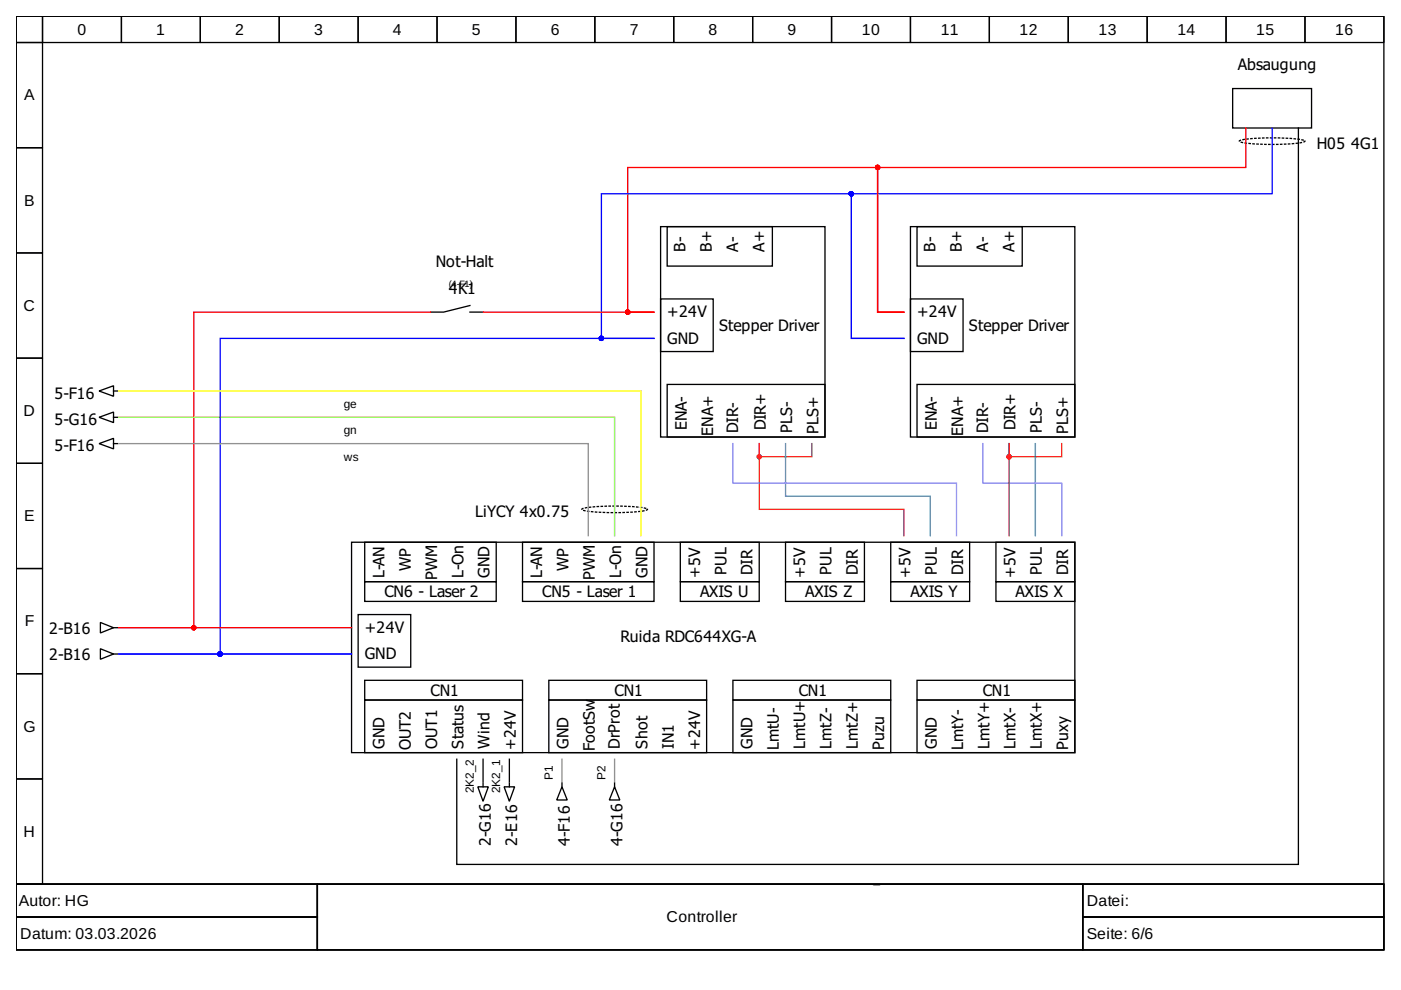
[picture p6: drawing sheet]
<svg xmlns="http://www.w3.org/2000/svg" width="297mm" height="210mm" viewBox="0 0 297 210" stroke-linecap="round" stroke-linejoin="round" font-family="sans-serif">
<g fill="none" stroke="#000" stroke-width=".28">
<path d="M3.4 3.4h290v184.1h-290zM3.4 3.4h5.6v5.6h-5.6zM3.4 9h5.6v22.3h-5.6zM9 3.4h16.7v5.6h-16.7zM25.7 3.4h16.8v5.6h-16.8zM42.5 3.4h16.7v5.6h-16.7zM59.2 3.4h16.7v5.6h-16.7zM75.9 3.4h16.8v5.6h-16.8zM92.7 3.4h16.7v5.6h-16.7zM109.4 3.4h16.7v5.6h-16.7zM126.1 3.4h16.7v5.6h-16.7zM142.8 3.4h16.8v5.6h-16.8z"/>
<path d="M159.6 3.4h16.7v5.6h-16.7zM176.3 3.4h16.7v5.6h-16.7zM193 3.4h16.8v5.6h-16.8zM209.8 3.4h16.7v5.6h-16.7zM226.5 3.4h16.7v5.6h-16.7zM243.2 3.4h16.8v5.6h-16.8zM260 3.4h16.7v5.6h-16.7zM261.3 18.8h16.8v8.3h-16.8zM276.7 3.4h16.7v5.6h-16.7zM3.4 31.3h5.6v22.3h-5.6zM275.3 27.1v156.2h-178.5v-22.3M3.4 53.6h5.6v22.3h-5.6z"/>
<path d="M140.1 48.1h34.8v44.6h-34.8zM141.5 48.1h22.3v8.3h-22.3zM193 48.1h34.9v44.6h-34.9zM194.4 48.1h22.3v8.3h-22.3zM3.4 75.9h5.6v22.3h-5.6zM99.6 64.8l-5.5 1.4h-2.8M99.6 66.2h2.8M140.1 63.4h11.1v11.1h-11.1zM193 63.4h11.2v11.1h-11.2zM3.4 98.2h5.6v22.3h-5.6zM21 94.1l3.1-1.2v2.3zM21 82.9l3.1-1.1v2.2z"/>
<path d="M21 88.5l3.1-1.1v2.2zM24.1 94.1h.8M24.1 82.9h.8M24.1 88.5h.8M141.5 81.5h33.4v11.2h-33.4zM194.4 81.5h33.5v11.2h-33.5zM74.5 115h153.4v44.6h-153.4zM77.3 115h27.9v8.3h-27.9zM110.8 115h27.9v8.3h-27.9zM144.2 115h16.8v8.3h-16.8zM166.5 115h16.8v8.3h-16.8zM188.9 115h16.7v8.3h-16.7z"/>
<path d="M211.2 115h16.7v8.3h-16.7zM3.4 120.5h5.6v22.3h-5.6zM21.3 132l2.8 1.1-2.8 1.1zM21.3 137.6l2.8 1.1-2.8 1.1zM24.1 133.1h.8M24.1 138.7h.8M75.9 130.3h11.2v11.2h-11.2zM77.3 123.3h27.9v4.2h-27.9zM110.8 123.3h27.9v4.2h-27.9zM144.2 123.3h16.8v4.2h-16.8zM166.5 123.3h16.8v4.2h-16.8zM188.9 123.3h16.7v4.2h-16.7z"/>
<path d="M211.2 123.3h16.7v4.2h-16.7zM3.4 142.8h5.6v22.4h-5.6zM77.3 144.2h33.5v4.2h-33.5zM77.3 148.4h33.5v11.2h-33.5zM116.4 144.2h33.4v4.2h-33.4zM116.4 148.4h33.4v11.2h-33.4zM155.4 144.2h33.5v4.2h-33.5zM155.4 148.4h33.5v11.2h-33.5zM194.4 144.2h33.5v4.2h-33.5zM194.4 148.4h33.5v11.2h-33.5zM3.4 165.2h5.6v22.3h-5.6zM101.3 166.8h2.2l-1.1 3.1z"/>
<path d="M102.4 166v.8M102.4 161v4.7M106.9 166.8h2.2l-1.1 3.1zM108 161v4.7M108 166v.8M119.1 166.8l1.2 2.8h-2.3zM119.1 166v.8M130.3 166.8l1.1 2.8h-2.2zM130.3 166v.8M3.4 187.5h290v13.9h-290zM3.4 187.5h63.9v6.9h-63.9zM3.4 194.4h63.9v7h-63.9z"/>
<path d="M67.3 187.5h162.3v13.9h-162.3zM229.6 187.5h63.8v6.9h-63.8zM229.6 194.4h63.8v7h-63.8z"/>
</g>
<path d="M262.9 29.8a41.4 41.4 0 0 1 13.7 0l.1 .1a13.9 13.9 0 0 1-5.7 .7 32.8 32.8 0 0 1-8.1-.5l-.2-.2zM123.4 107.9a41.4 41.4 0 0 1 13.8 0l.1 .1a13.9 13.9 0 0 1-5.7 .7 32.8 32.8 0 0 1-8.2-.6l-.1-.1z" fill="none" stroke="#000" stroke-width=".28" stroke-dasharray=".3 .6"/>
<path d="M264.1 27.1v8.4h-78v30.7h5.5h-5.5v-30.7h-53v30.7h5.6h-36.3M91.3 66.2h-50.2v66.9h-15.9h49.3" fill="none" stroke="#f00" stroke-width=".28"/>
<g fill="#f00" stroke="#f00" stroke-width=".28">
<circle cx="41.1" cy="133.1" r=".42"/>
<circle cx="133.1" cy="66.2" r=".42"/>
<circle cx="186.1" cy="35.5" r=".42"/>
</g>
<path d="M269.7 27.1v14h-89.2v30.6h11.1h-11.1v-30.6h-53v30.6h11.2h-92v67h-21.5h49.3" fill="none" stroke="#00f" stroke-width=".28"/>
<g fill="#00f" stroke="#00f" stroke-width=".28">
<circle cx="180.5" cy="41.1" r=".42"/>
<circle cx="127.5" cy="71.7" r=".42"/>
<circle cx="46.7" cy="138.7" r=".42"/>
</g>
<path d="M25.2 88.5h105.1v25.1" fill="none" stroke="#5f0" stroke-width=".28"/>
<path d="M172.1 94.1v2.7h-11.1v-2.7v13.9h30.6v5.6M225.1 94.1v2.7h-11.2v-2.7v19.5" fill="none" stroke="#a50" stroke-width=".28"/>
<g fill="#a50" stroke="#a50" stroke-width=".28">
<circle cx="161" cy="96.8" r=".42"/>
<circle cx="213.9" cy="96.8" r=".42"/>
</g>
<path d="M166.5 94.1v11.1h30.7v8.4M219.5 94.1v19.5" fill="none" stroke="#0af" stroke-width=".28"/>
<path d="M155.4 94.1v8.3h47.4v11.2M208.4 94.1v8.3h16.7v11.2" fill="none" stroke="#a5f" stroke-width=".28"/>
<path d="M25.2 94.1h99.5v19.5M119.1 161v4.7M130.3 161v4.7" fill="none" stroke="#909090" stroke-width=".28"/>
<path d="M25.2 82.9h110.7v30.7" fill="none" stroke="#ff0" stroke-width=".28"/>
<g font-size="3.3">
<text x="16.4" y="7.3">0</text>
<text x="33.1" y="7.3">1</text>
<text x="49.9" y="7.3">2</text>
<text x="66.6" y="7.3">3</text>
<text x="83.3" y="7.3">4</text>
<text x="100" y="7.3">5</text>
<text x="116.8" y="7.3">6</text>
<text x="133.5" y="7.3">7</text>
<text x="150.2" y="7.3">8</text>
<text x="167" y="7.3">9</text>
<text x="182.7" y="7.3">10</text>
<text x="199.4" y="7.3">11</text>
<text x="216.2" y="7.3">12</text>
<text x="232.9" y="7.3">13</text>
<text x="249.6" y="7.3">14</text>
<text x="266.4" y="7.3">15</text>
<text x="283.1" y="7.3">16</text>
<text x="262.5" y="14.9">Absaugung</text>
<text x="5.1" y="21.3">A</text>
<text x="279.2" y="31.6">H05</text>
<text x="286.4" y="31.6">4G1</text>
<text x="5.1" y="43.6">B</text>
<text x="145.4" y="53.3" transform="rotate(-90 145.4 53.3)">B-</text>
<text x="150.9" y="53.3" transform="rotate(-90 150.9 53.3)">B+</text>
<text x="156.5" y="53.3" transform="rotate(-90 156.5 53.3)">A-</text>
<text x="162.1" y="53.3" transform="rotate(-90 162.1 53.3)">A+</text>
<text x="198.3" y="53.3" transform="rotate(-90 198.3 53.3)">B-</text>
<text x="203.9" y="53.3" transform="rotate(-90 203.9 53.3)">B+</text>
<text x="209.5" y="53.3" transform="rotate(-90 209.5 53.3)">A-</text>
<text x="215.1" y="53.3" transform="rotate(-90 215.1 53.3)">A+</text>
<text x="92.4" y="56.7">Not-Halt</text>
<text x="5" y="65.9">C</text>
<text x="95.2" y="62.3">4K1</text>
<text x="141.5" y="67.3">+24V</text>
<text x="152.5" y="70.1">Stepper Driver</text>
<text x="194.4" y="67.3">+24V</text>
<text x="205.4" y="70.1">Stepper Driver</text>
<text x="141.5" y="72.9">GND</text>
<text x="194.4" y="72.9">GND</text>
<text x="5" y="88.2">D</text>
<text x="11.5" y="84.6">5-F16</text>
<text x="11.5" y="95.7">5-F16</text>
<text x="11.5" y="90.2">5-G16</text>
<text x="145.6" y="91.3" transform="rotate(-90 145.6 91.3)">ENA-</text>
<text x="151.2" y="92.4" transform="rotate(-90 151.2 92.4)">ENA+</text>
<text x="156.5" y="91.8" transform="rotate(-90 156.5 91.8)">DIR-</text>
<text x="162.4" y="91.3" transform="rotate(-90 162.4 91.3)">DIR+</text>
<text x="167.9" y="91.8" transform="rotate(-90 167.9 91.8)">PLS-</text>
<text x="173.5" y="92.1" transform="rotate(-90 173.5 92.1)">PLS+</text>
<text x="198.6" y="91.3" transform="rotate(-90 198.6 91.3)">ENA-</text>
<text x="204.2" y="92.4" transform="rotate(-90 204.2 92.4)">ENA+</text>
<text x="209.5" y="91.8" transform="rotate(-90 209.5 91.8)">DIR-</text>
<text x="215.3" y="91.3" transform="rotate(-90 215.3 91.3)">DIR+</text>
<text x="220.9" y="91.8" transform="rotate(-90 220.9 91.8)">PLS-</text>
<text x="226.5" y="92.1" transform="rotate(-90 226.5 92.1)">PLS+</text>
<text x="5.1" y="110.5">E</text>
<text x="100.7" y="109.7">LiYCY 4x0.75</text>
<text x="81.5" y="122.5" transform="rotate(-90 81.5 122.5)">L-AN</text>
<text x="87.1" y="121.1" transform="rotate(-90 87.1 121.1)">WP</text>
<text x="92.7" y="123.1" transform="rotate(-90 92.7 123.1)">PWM</text>
<text x="98.2" y="122.5" transform="rotate(-90 98.2 122.5)">L-On</text>
<text x="103.8" y="122.5" transform="rotate(-90 103.8 122.5)">GND</text>
<text x="115" y="122.5" transform="rotate(-90 115 122.5)">L-AN</text>
<text x="120.5" y="121.1" transform="rotate(-90 120.5 121.1)">WP</text>
<text x="126.1" y="123.1" transform="rotate(-90 126.1 123.1)">PWM</text>
<text x="131.7" y="122.5" transform="rotate(-90 131.7 122.5)">L-On</text>
<text x="137.3" y="122.5" transform="rotate(-90 137.3 122.5)">GND</text>
<text x="148.4" y="122.5" transform="rotate(-90 148.4 122.5)">+5V</text>
<text x="154" y="121.9" transform="rotate(-90 154 121.9)">PUL</text>
<text x="159.6" y="121.9" transform="rotate(-90 159.6 121.9)">DIR</text>
<text x="170.7" y="122.5" transform="rotate(-90 170.7 122.5)">+5V</text>
<text x="176.3" y="121.9" transform="rotate(-90 176.3 121.9)">PUL</text>
<text x="181.9" y="121.9" transform="rotate(-90 181.9 121.9)">DIR</text>
<text x="193" y="122.5" transform="rotate(-90 193 122.5)">+5V</text>
<text x="198.6" y="121.9" transform="rotate(-90 198.6 121.9)">PUL</text>
<text x="204.2" y="121.9" transform="rotate(-90 204.2 121.9)">DIR</text>
<text x="215.3" y="122.5" transform="rotate(-90 215.3 122.5)">+5V</text>
<text x="220.9" y="121.9" transform="rotate(-90 220.9 121.9)">PUL</text>
<text x="226.5" y="121.9" transform="rotate(-90 226.5 121.9)">DIR</text>
<text x="81.5" y="126.7">CN6 - Laser 2</text>
<text x="115" y="126.7">CN5 - Laser 1</text>
<text x="148.4" y="126.7">AXIS U</text>
<text x="170.7" y="126.7">AXIS Z</text>
<text x="193" y="126.7">AXIS Y</text>
<text x="215.3" y="126.7">AXIS X</text>
<text x="5.3" y="132.8">F</text>
<text x="10.4" y="134.3">2-B16</text>
<text x="77.3" y="134.2">+24V</text>
<text x="131.6" y="136.2">Ruida RDC644XG-A</text>
<text x="10.4" y="139.9">2-B16</text>
<text x="77.3" y="139.8">GND</text>
<text x="91.3" y="147.6">CN1</text>
<text x="130.3" y="147.6">CN1</text>
<text x="169.3" y="147.6">CN1</text>
<text x="208.4" y="147.6">CN1</text>
<text x="5" y="155.1">G</text>
<text x="81.5" y="158.7" transform="rotate(-90 81.5 158.7)">GND</text>
<text x="87.1" y="159" transform="rotate(-90 87.1 159)">OUT2</text>
<text x="92.7" y="158.7" transform="rotate(-90 92.7 158.7)">OUT1</text>
<text x="98.2" y="158.7" transform="rotate(-90 98.2 158.7)">Status</text>
<text x="103.8" y="158.7" transform="rotate(-90 103.8 158.7)">Wind</text>
<text x="109.4" y="159" transform="rotate(-90 109.4 159)">+24V</text>
<text x="120.5" y="158.7" transform="rotate(-90 120.5 158.7)">GND</text>
<text x="126.1" y="159.3" transform="rotate(-90 126.1 159.3)">FootSw</text>
<text x="131.4" y="158.7" transform="rotate(-90 131.4 158.7)">DrProt</text>
<text x="137.3" y="158.7" transform="rotate(-90 137.3 158.7)">Shot</text>
<text x="142.8" y="158.7" transform="rotate(-90 142.8 158.7)">IN1</text>
<text x="148.4" y="159" transform="rotate(-90 148.4 159)">+24V</text>
<text x="159.6" y="158.7" transform="rotate(-90 159.6 158.7)">GND</text>
<text x="165.2" y="159" transform="rotate(-90 165.2 159)">LmtU-</text>
<text x="170.7" y="158.7" transform="rotate(-90 170.7 158.7)">LmtU+</text>
<text x="176.3" y="158.7" transform="rotate(-90 176.3 158.7)">LmtZ-</text>
<text x="181.9" y="158.7" transform="rotate(-90 181.9 158.7)">LmtZ+</text>
<text x="187.5" y="159" transform="rotate(-90 187.5 159)">Puzu</text>
<text x="198.6" y="158.7" transform="rotate(-90 198.6 158.7)">GND</text>
<text x="204.2" y="159" transform="rotate(-90 204.2 159)">LmtY-</text>
<text x="209.8" y="158.7" transform="rotate(-90 209.8 158.7)">LmtY+</text>
<text x="215.3" y="158.7" transform="rotate(-90 215.3 158.7)">LmtX-</text>
<text x="220.9" y="158.7" transform="rotate(-90 220.9 158.7)">LmtX+</text>
<text x="226.5" y="159" transform="rotate(-90 226.5 159)">Puxy</text>
<text x="5" y="177.4">H</text>
<text x="104.1" y="179.4" transform="rotate(-90 104.1 179.4)">2-G16</text>
<text x="109.7" y="179.4" transform="rotate(-90 109.7 179.4)">2-E16</text>
<text x="120.8" y="179.4" transform="rotate(-90 120.8 179.4)">4-F16</text>
<text x="132" y="179.4" transform="rotate(-90 132 179.4)">4-G16</text>
<text x="4" y="192.1">Autor: HG</text>
<text x="141.3" y="195.5">Controller</text>
<text x="230.4" y="192.1">Datei:</text>
<text x="4.3" y="199">Datum: 03.03.2026</text>
<text x="230.4" y="199">Seite: 6/6</text>
</g>
<g font-size="2.5">
<text x="72.9" y="86.5">ge</text>
<text x="72.9" y="92.1">gn</text>
<text x="72.9" y="97.7">ws</text>
<text x="117.2" y="165.4" transform="rotate(-90 117.2 165.4)">P1</text>
<text x="128.3" y="165.4" transform="rotate(-90 128.3 165.4)">P2</text>
<text x="100.5" y="168.2" transform="rotate(-90 100.5 168.2)">2K2_2</text>
<text x="106" y="168.2" transform="rotate(-90 106 168.2)">2K2_1</text>
<text x="185.2" y="187.2">_</text>
</g>
<text font-size="2" x="95.2" y="60.9">(4-F1)</text>
</svg>
